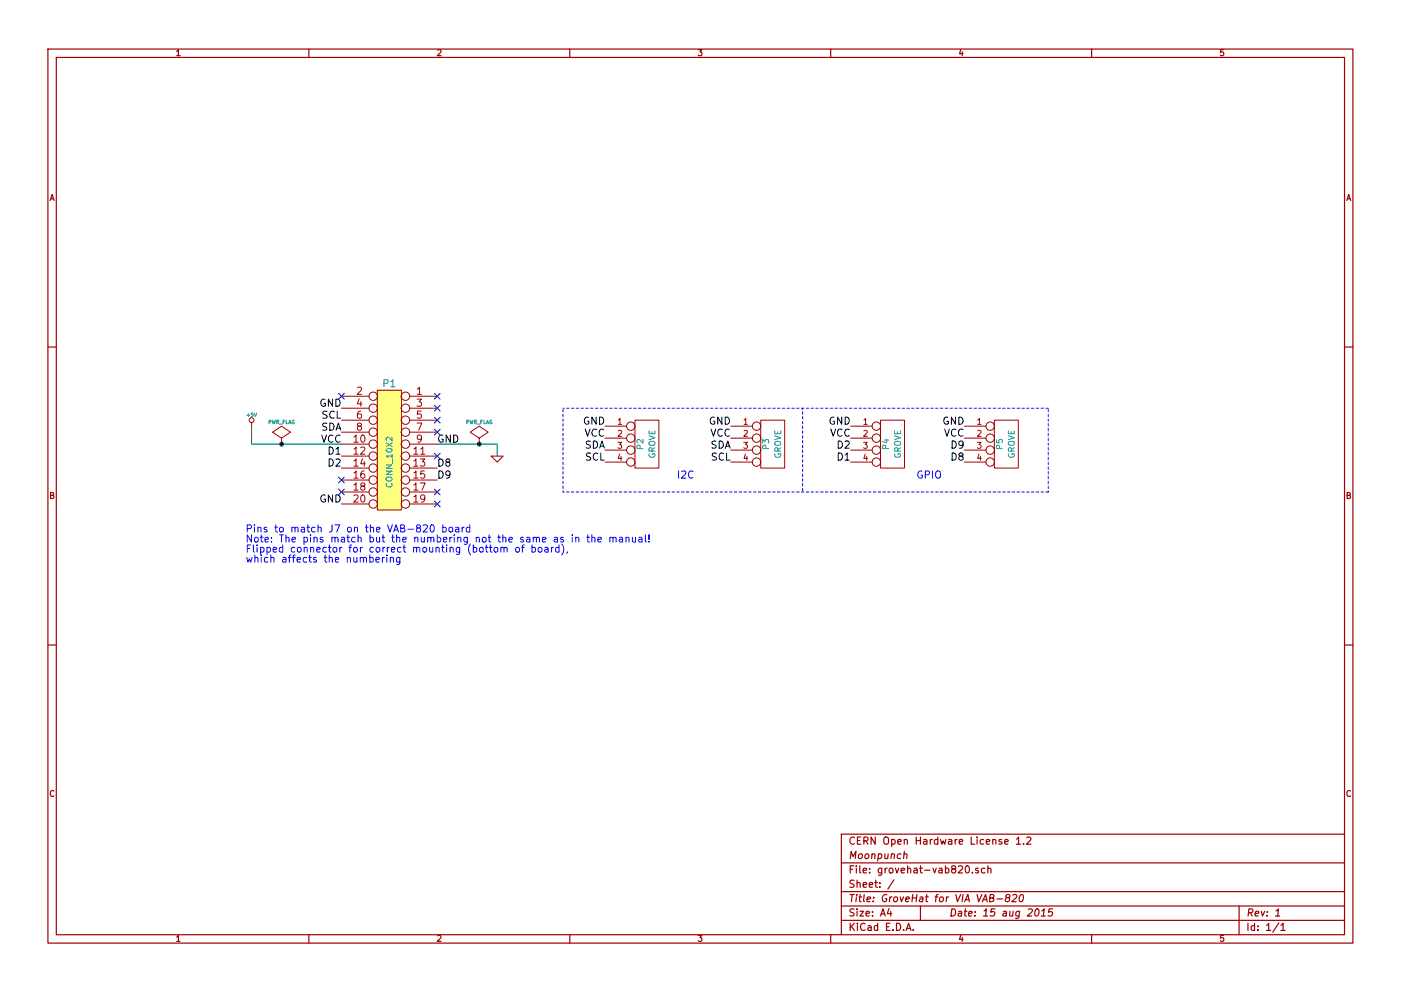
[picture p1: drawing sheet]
EESchema Schematic File Version 2
LIBS:power
LIBS:device
LIBS:transistors
LIBS:conn
LIBS:linear
LIBS:regul
LIBS:74xx
LIBS:cmos4000
LIBS:adc-dac
LIBS:memory
LIBS:xilinx
LIBS:special
LIBS:microcontrollers
LIBS:dsp
LIBS:microchip
LIBS:analog_switches
LIBS:motorola
LIBS:texas
LIBS:intel
LIBS:audio
LIBS:interface
LIBS:digital-audio
LIBS:philips
LIBS:display
LIBS:cypress
LIBS:siliconi
LIBS:opto
LIBS:atmel
LIBS:contrib
LIBS:valves
LIBS:grovehat-vab820-cache
EELAYER 27 0
EELAYER END
$Descr A4 11693 8268
encoding utf-8
Sheet 1 1
Title "GroveHat for VIA VAB-820"
Date "15 aug 2015"
Rev "1"
Comp "Moonpunch"
Comment1 "CERN Open Hardware License 1.2"
Comment2 ""
Comment3 ""
Comment4 ""
$EndDescr
$Comp
L CONN_10X2 P1
U 1 1
P 3250 3750
F 0 "P1" H 3250 4300 60  0000 C CNN
F 1 "CONN_10X2" V 3250 3650 50  0000 C CNN
F 2 "pin_array_2mm_10x2" H 3250 3750 60  0001 C CNN
F 3 "http://www.mouser.com/ds/2/1/TS2155-68321.pdf" H 3250 3750 60  0001 C CNN
F 4 "3M" H 3250 3750 60  0001 C CNN "MFN"
F 5 "950420-6102-AR" H 3250 3750 60  0001 C CNN "MFPN"
F 6 "517-950420-6102-AR" H 3250 3750 60  0001 C CNN "S1PN"
F 7 "http://www.mouser.tw/ProductDetail/3M-Electronic-Solutions-Division/950420-6102-AR/" H 3250 3750 60  0001 C CNN "S1L"
	1    3250 3750
	-1   0    0    -1  
$EndComp
$Comp
L CONN_4 P2
U 1 1
P 5400 3700
F 0 "P2" V 5350 3700 50  0000 C CNN
F 1 "GROVE" V 5450 3700 50  0000 C CNN
F 2 "TWIG_2.0" H 5400 3700 60  0001 C CNN
F 3 "http://www.seeedstudio.com/depot/images/opl/datasheet/3470130P1.pdf" H 5400 3700 60  0001 C CNN
F 4 "Taifeng" V 5400 3700 60  0001 C CNN "MFN"
F 5 "1125S-4P" V 5400 3700 60  0001 C CNN "MFPN"
F 6 "320110033" V 5400 3700 60  0001 C CNN "S1PN"
F 7 "http://www.seeedstudio.com/depot/index.php?main_page=opl_info&opl_id=4" V 5400 3700 60  0001 C CNN "S1PL"
	1    5400 3700
	1    0    0    -1  
$EndComp
$Comp
L CONN_4 P3
U 1 1
P 6450 3700
F 0 "P3" V 6400 3700 50  0000 C CNN
F 1 "GROVE" V 6500 3700 50  0000 C CNN
F 2 "TWIG_2.0" H 5400 3700 60  0001 C CNN
F 3 "http://www.seeedstudio.com/depot/images/opl/datasheet/3470130P1.pdf" H 5400 3700 60  0001 C CNN
F 4 "Taifeng" V 5400 3700 60  0001 C CNN "MFN"
F 5 "1125S-4P" V 5400 3700 60  0001 C CNN "MFPN"
F 6 "320110033" V 5400 3700 60  0001 C CNN "S1PN"
F 7 "http://www.seeedstudio.com/depot/index.php?main_page=opl_info&opl_id=4" V 5400 3700 60  0001 C CNN "S1PL"
	1    6450 3700
	1    0    0    -1  
$EndComp
$Comp
L CONN_4 P4
U 1 1
P 7450 3700
F 0 "P4" V 7400 3700 50  0000 C CNN
F 1 "GROVE" V 7500 3700 50  0000 C CNN
F 2 "TWIG_2.0" H 5400 3700 60  0001 C CNN
F 3 "http://www.seeedstudio.com/depot/images/opl/datasheet/3470130P1.pdf" H 5400 3700 60  0001 C CNN
F 4 "Taifeng" V 5400 3700 60  0001 C CNN "MFN"
F 5 "1125S-4P" V 5400 3700 60  0001 C CNN "MFPN"
F 6 "320110033" V 5400 3700 60  0001 C CNN "S1PN"
F 7 "http://www.seeedstudio.com/depot/index.php?main_page=opl_info&opl_id=4" V 5400 3700 60  0001 C CNN "S1PL"
	1    7450 3700
	1    0    0    -1  
$EndComp
$Comp
L CONN_4 P5
U 1 1
P 8400 3700
F 0 "P5" V 8350 3700 50  0000 C CNN
F 1 "GROVE" V 8450 3700 50  0000 C CNN
F 2 "TWIG_2.0" H 5400 3700 60  0001 C CNN
F 3 "http://www.seeedstudio.com/depot/images/opl/datasheet/3470130P1.pdf" H 5400 3700 60  0001 C CNN
F 4 "Taifeng" V 5400 3700 60  0001 C CNN "MFN"
F 5 "1125S-4P" V 5400 3700 60  0001 C CNN "MFPN"
F 6 "320110033" V 5400 3700 60  0001 C CNN "S1PN"
F 7 "http://www.seeedstudio.com/depot/index.php?main_page=opl_info&opl_id=4" V 5400 3700 60  0001 C CNN "S1PL"
	1    8400 3700
	1    0    0    -1  
$EndComp
Text Label 5050 3550 2    60   ~ 0
GND
Text Label 5050 3650 2    60   ~ 0
VCC
Text Label 5050 3750 2    60   ~ 0
SDA
Text Label 5050 3850 2    60   ~ 0
SCL
Text Label 6100 3550 2    60   ~ 0
GND
Text Label 6100 3650 2    60   ~ 0
VCC
Text Label 6100 3750 2    60   ~ 0
SDA
Text Label 6100 3850 2    60   ~ 0
SCL
Text Label 7100 3550 2    60   ~ 0
GND
Text Label 8050 3550 2    60   ~ 0
GND
Text Label 7100 3650 2    60   ~ 0
VCC
Text Label 8050 3650 2    60   ~ 0
VCC
Text Label 7100 3850 2    60   ~ 0
D1
Text Label 7100 3750 2    60   ~ 0
D2
Text Label 8050 3850 2    60   ~ 0
D8
Text Label 8050 3750 2    60   ~ 0
D9
Wire Notes Line
	4700 3400 8750 3400
Wire Notes Line
	6700 3400 6700 4100
Wire Notes Line
	4700 4100 8750 4100
Wire Notes Line
	4700 4100 4700 3400
Wire Notes Line
	8750 4100 8750 3400
Text Notes 5650 4000 0    60   ~ 0
I2C
Text Notes 7650 4000 0    60   ~ 0
GPIO
Text Label 2850 3600 2    60   ~ 0
SDA
Text Label 2850 3500 2    60   ~ 0
SCL
Text Label 2850 3700 2    60   ~ 0
VCC
Text Label 2850 3800 2    60   ~ 0
D1
Text Label 2850 3900 2    60   ~ 0
D2
Text Label 3650 3900 0    60   ~ 0
D8
Text Label 3650 4000 0    60   ~ 0
D9
Text Label 2850 4200 2    60   ~ 0
GND
Text Label 3650 3700 0    60   ~ 0
GND
Text Label 2850 3400 2    60   ~ 0
GND
NoConn ~ 2850 3300
NoConn ~ 2850 4000
NoConn ~ 2850 4100
NoConn ~ 3650 4200
NoConn ~ 3650 4100
NoConn ~ 3650 3800
NoConn ~ 3650 3600
NoConn ~ 3650 3500
NoConn ~ 3650 3400
NoConn ~ 3650 3300
$Comp
L GND #PWR01
U 1 1
P 4150 3800
F 0 "#PWR01" H 4150 3800 30  0001 C CNN
F 1 "GND" H 4150 3730 30  0001 C CNN
F 2 "" H 4150 3800 60  0000 C CNN
F 3 "" H 4150 3800 60  0000 C CNN
	1    4150 3800
	1    0    0    -1  
$EndComp
$Comp
L +5V #PWR02
U 1 1
P 2100 3550
F 0 "#PWR02" H 2100 3640 20  0001 C CNN
F 1 "+5V" H 2100 3640 30  0000 C CNN
F 2 "" H 2100 3550 60  0000 C CNN
F 3 "" H 2100 3550 60  0000 C CNN
	1    2100 3550
	1    0    0    -1  
$EndComp
Wire Wire Line
	2100 3550 2100 3700
$Comp
L PWR_FLAG #FLG03
U 1 1
P 2350 3700
F 0 "#FLG03" H 2350 3795 30  0001 C CNN
F 1 "PWR_FLAG" H 2350 3880 30  0000 C CNN
F 2 "" H 2350 3700 60  0000 C CNN
F 3 "" H 2350 3700 60  0000 C CNN
	1    2350 3700
	1    0    0    -1  
$EndComp
$Comp
L PWR_FLAG #FLG04
U 1 1
P 4000 3700
F 0 "#FLG04" H 4000 3795 30  0001 C CNN
F 1 "PWR_FLAG" H 4000 3880 30  0000 C CNN
F 2 "" H 4000 3700 60  0000 C CNN
F 3 "" H 4000 3700 60  0000 C CNN
	1    4000 3700
	1    0    0    -1  
$EndComp
Wire Wire Line
	3650 3700 4150 3700
Wire Wire Line
	4150 3700 4150 3800
Connection ~ 4000 3700
Wire Wire Line
	2100 3700 2850 3700
Connection ~ 2350 3700
Text Notes 2050 4450 0    60   ~ 0
Pins to match J7 on the VAB-820 board\nNote: The pins match but the numbering not the same as in the manual!\nFlipped connector for correct mounting (bottom of board),\nwhich affects the numbering
$EndSCHEMATC
